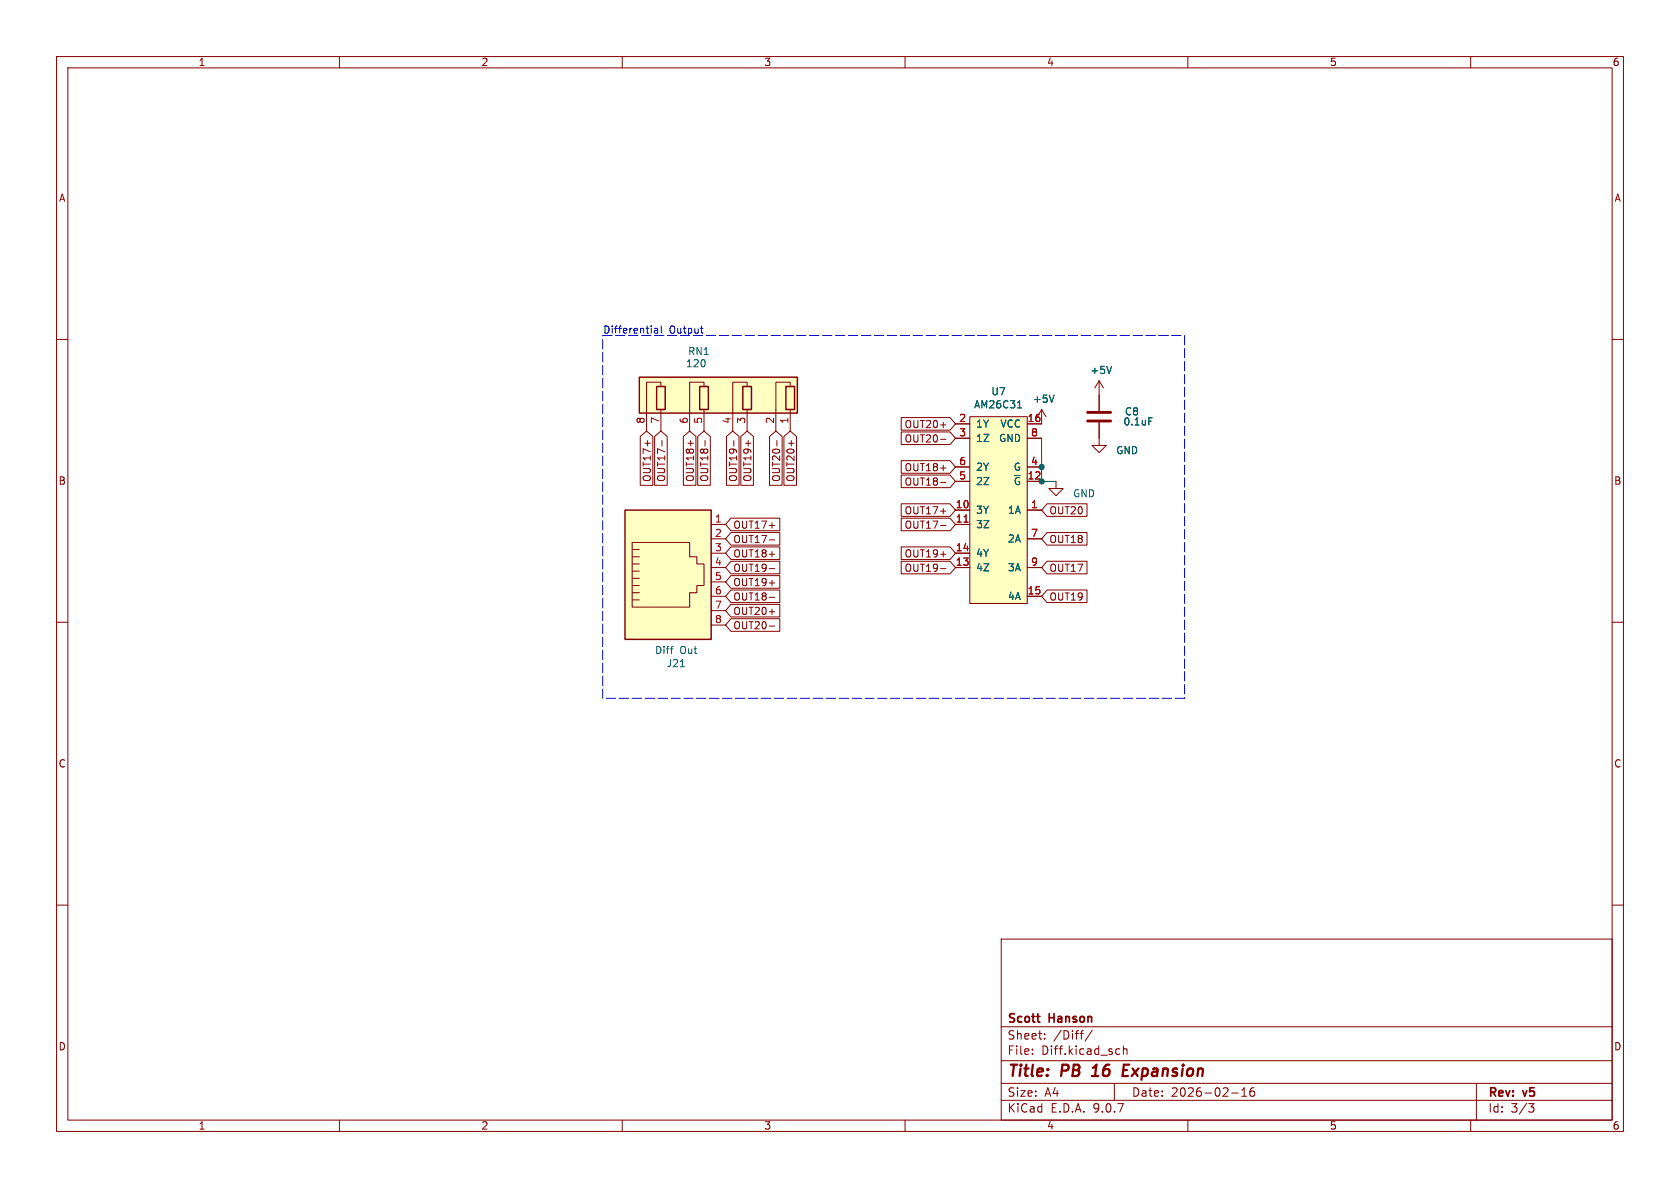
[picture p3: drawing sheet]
<svg xmlns="http://www.w3.org/2000/svg" width="297mm" height="210mm" viewBox="0 0 297 210" stroke-linecap="round" stroke-linejoin="round" font-family="sans-serif">
<g fill="none" stroke="#840000" stroke-width=".18">
<path d="M10 10h277v190h-277zM12 12h273v186h-273zM60 10v2M110 10v2M160 10v2M210 10v2M260 10v2M10 60h2M285 60h2M186.7 85.1v1.3h1.3l-1.3 1.2-1.3-1.2h1.3M10 110h2M285 110h2"/>
<path d="M10 160h2M177 166h108v32h-108zM285 160h2M60 198v2M110 198v2M160 198v2M177 194.5h108M177 191.5h108M177 187.5h108M177 181.5h108M182.5 186.3v.1M182.5 185.5v.1"/>
<path d="M184.7 183.6v.1M184.7 182.8v.1M191 182.7h.5M191.5 182.2l-.3 .1M193.1 182.1l-1.3 2M197 191.5v3M197.5 185.4l.5 .1M198 186.3l-.5 .1M198.6 185.5l.2-.1 .4 .1v.9M198.6 184.9v1.5M210 198v2M217.7 193.2h1.2"/>
<path d="M219.5 193.8h.9M219.5 192.7l.5-.4v1.5M221.7 192.3a.59 .59 0 0 0-.7 .6v.6l.1 .2 .4 .1 .2-.1 .1-.5-.1-.3h-.5l-.2 .3M260 198v2M261 191.5v6.5M270.2 195.1h1l-.5 .6 .4 .1 .1 .5-.3 .3h-.4"/>
</g>
<path d="M193 190.2h1.2M193.6 188.5l-.4 .3M198.6 189.2h.6M199.6 188.2h-.9l-.3 2h1" fill="none" stroke="#840000" stroke-width=".4"/>
<path d="M113 66.7h28v6.3h-28z" fill="#ffffc2"/>
<path d="M113 66.7h28v6.3h-28zM116.1 68.3h1.5v4.1h-1.5zM123.7 68.3h1.5v4.1h-1.5zM131.3 68.3h1.5v4.1h-1.5zM138.9 68.3h1.6v4.1h-1.6z" fill="none" stroke="#840000" stroke-width=".25"/>
<path d="M116.8 68.3v-.7h-2.5v8.6M116.8 72.4v3.8M124.5 68.3v-.7h-2.6v8.6M124.5 72.4v3.8M132.1 68.3v-.7h-2.6v8.6M132.1 72.4v3.8M139.7 68.3v-.7h-2.5v8.6M139.7 72.4v3.8" fill="none" stroke="#840000" stroke-width=".18"/>
<path d="M110.5 90.2h15.2v22.8h-15.2z" fill="#ffffc2"/>
<g fill="none" stroke="#840000" stroke-width=".18">
<path d="M184.1 72.4l-.7 1.3M184.1 72.4l.8 1.3M184.1 72.4v2.5M111.8 99.7h1.2M111.8 98.4h1.2M111.8 97.2h1.2M111.8 95.9h10.1v2.5h1.3v1.3h1.3v3.8h-1.3v1.3h-1.3v2.5h-10.1zM125.7 97.8h2.6M125.7 95.3h2.6M125.7 92.7h2.6M111.8 102.2h1.2M111.8 101h1.2"/>
<path d="M111.8 103.5h1.2M111.8 106h1.2M111.8 104.8h1.2M125.7 110.5h2.6M125.7 108h2.6M125.7 105.4h2.6M125.7 102.9h2.6M125.7 100.3h2.6"/>
</g>
<path d="M110.5 90.2h15.2v22.8h-15.2z" fill="none" stroke="#840000" stroke-width=".25"/>
<path d="M186.3 69.8l-.4 1.3M118.5 114.7h.5M118.9 114.3h.1M120.3 117.9h.7" fill="none" stroke="#006464" stroke-width=".18"/>
<path d="M171.4 73.7h10.2v33h-10.2z" fill="#ffffc2"/>
<g fill="none" stroke="#840000" stroke-width=".18">
<path d="M113.2 77.2l1.1-1 1.1 1v8.6h-2.2zM114.5 77.9v.9M115.7 77.2l1.1-1 1.2 1v8.6h-2.3zM117 77.9v.9M120.8 77.2l1.1-1 1.1 1v8.6h-2.2zM122.1 77.9v.9M123.3 77.2l1.2-1 1.1 1v8.6h-2.3zM124.6 77.9v.9M128.4 77.2l1.1-1 1.2 1v8.6h-2.3zM129.7 77.9v.9M131 77.2l1.1-1 1.1 1v8.6h-2.2zM132.3 77.9v.9"/>
<path d="M136 77.2l1.2-1 1.1 1v8.6h-2.3zM137.3 77.9v.9M138.6 77.2l1.1-1 1.1 1v8.6h-2.2zM139.9 77.9v.9M159.3 73.8h8.7l.9 1.1-.9 1.1h-8.7zM159.3 76.4h8.7l.9 1.1-.9 1.1h-8.7zM166.3 75.1h.9M166.3 77.7h.9M168.9 74.9h2.5M168.9 77.5h2.5M171.4 73.7h10.2v33h-10.2zM181.6 74.9h2.5"/>
<path d="M181.6 77.5h2.5M194.3 74.7v4h1.3l-1.3 1.3-1.3-1.3h1.3M194.3 67.3l-.8 1.3M194.3 67.3l.8 1.3M194.3 67.3v5.3M129.2 94.1h8.7v2.3h-8.7l-.9-1.1zM129.2 96.7h8.7v2.2h-8.7l-.9-1.1zM129.2 91.6h8.7v2.2h-8.7l-.9-1.1zM129.2 99.2h8.7v2.2h-8.7l-.9-1.1zM136 98h1M136 95.4h1M136 92.9h1"/>
<path d="M159.3 81.4h8.7l.9 1.2-.9 1.1h-8.7zM159.3 89.1h8.7l.9 1.1-.9 1.1h-8.7zM159.3 96.7h8.7l.9 1.1-.9 1.1h-8.7zM159.3 99.2h8.7l.9 1.1-.9 1.1h-8.7zM159.3 91.6h8.7l.9 1.1-.9 1.1h-8.7zM159.3 84h8.7l.9 1.1-.9 1.1h-8.7zM166.3 82.7h.9M166.3 90.4h.9M166.3 98h.9M166.3 92.9h.9M166.3 85.3h.9M168.9 82.6h2.5"/>
<path d="M168.9 85.1h2.5M168.9 90.2h2.5M168.9 92.7h2.5M168.9 97.8h2.5M181.6 82.6h2.5M181.6 85.1h2.5M181.6 90.2h2.5M181.6 95.3h2.5M185.1 89.1h7.1v2.2h-7.1l-1-1.1zM185.1 94.1h7.1v2.3h-7.1l-1-1.1zM185.1 99.2h7.1v2.2h-7.1l-1-1.1zM129.2 106.8h8.7v2.3h-8.7l-.9-1.1z"/>
<path d="M129.2 101.8h8.7v2.2h-8.7l-.9-1.1zM129.2 104.3h8.7v2.2h-8.7l-.9-1.1zM129.2 109.4h8.7v2.2h-8.7l-.9-1.1zM136 100.5h1M136 108.1h1M136 103.1h1M136 105.6h1M136 110.7h1M166.3 100.5h.9M168.9 100.3h2.5M181.6 100.3h2.5M181.6 105.4h2.5"/>
<path d="M185.1 104.3h7.1v2.2h-7.1l-1-1.1z"/>
</g>
<path d="M170.4 92.3h.7" fill="none" stroke="#a90000" stroke-width=".18"/>
<path d="M179.9 72.1h.7M180.1 71l.1-.2v1.3M186.3 69.8l-.4 1.3M196.5 64.8l-.4 1.2M203.1 73.9h.6" fill="none" stroke="#006464" stroke-width=".18"/>
<path d="M192.3 72.9h4M192.3 74.4h4" fill="none" stroke="#840000" stroke-width=".51"/>
<path d="M106.6 59.3h102.8M209.4 59.3v64.1M106.6 123.4v-64.1M209.4 123.4h-102.8" fill="none" stroke="#0000c2" stroke-width=".18" stroke-dasharray="1.7 .6"/>
<path d="M184.1 77.5v7.6h2.6" fill="none" stroke="#009600" stroke-width=".18"/>
<path d="M115.7 58.1h.5l.1 .8M116.3 58.4h-.5l-.1 .2 .1 .3 .5-.1M116.9 57.6v1.1l.2 .2M123.8 58h.5M124.2 58.9h.1" fill="none" stroke="#0000c2" stroke-width=".18"/>
<g fill="#009600" stroke="#009600" stroke-width=".18">
<circle cx="184.1" cy="85.1" r=".46"/>
<circle cx="184.1" cy="82.6" r=".46"/>
</g>
<g font-size="2.8" fill="#840000">
<text x="178" y="190.9">Title:</text>
<text x="187.7" y="190.9">PB</text>
<text x="194" y="190.9">16</text>
<text x="200.1" y="190.9">Expansion</text>
</g>
<g font-size="2.1" fill="#840000">
<text x="178" y="184">Sheet:</text>
<text x="178" y="181.2">Scott</text>
<text x="185.5" y="181.2">Hanson</text>
<text x="186.2" y="184">/Diff/</text>
<text x="178" y="186.7">File:</text>
<text x="184.1" y="186.7">Diff.kicad_sch</text>
<text x="178" y="196.9">KiCad</text>
<text x="178" y="194.1">Size:</text>
<text x="184.7" y="194.1">A4</text>
<text x="185.7" y="196.9">E.D.A.</text>
<text x="193.3" y="196.9">9.0.7</text>
<text x="200" y="194.1">Date:</text>
<text x="207" y="194.1">2026-02-16</text>
<text x="263" y="194.3">Rev:</text>
<text x="263" y="196.9">Id:</text>
<text x="267.1" y="196.9">3/3</text>
<text x="269.4" y="194.3">v5</text>
</g>
<g font-size="1.8" fill="#840000">
<text x="35" y="11.9">1</text>
<text x="85" y="11.9">2</text>
<text x="135" y="11.9">3</text>
<text x="185" y="11.9">4</text>
<text x="235" y="11.9">5</text>
<text x="285" y="11.9">6</text>
<text x="10.3" y="35.9">A</text>
<text x="285.3" y="35.9">A</text>
<text x="159.8" y="75.9">OUT20+</text>
<text x="159.8" y="83.5">OUT18+</text>
<text x="159.8" y="78.4">OUT20-</text>
<text x="10.3" y="85.9">B</text>
<text x="115.3" y="85.3" transform="rotate(-90 115.3 85.3)">OUT17+</text>
<text x="117.8" y="85.3" transform="rotate(-90 117.8 85.3)">OUT17-</text>
<text x="122.9" y="85.3" transform="rotate(-90 122.9 85.3)">OUT18+</text>
<text x="125.4" y="85.3" transform="rotate(-90 125.4 85.3)">OUT18-</text>
<text x="130.5" y="85.3" transform="rotate(-90 130.5 85.3)">OUT19-</text>
<text x="133" y="85.3" transform="rotate(-90 133 85.3)">OUT19+</text>
<text x="138.1" y="85.3" transform="rotate(-90 138.1 85.3)">OUT20-</text>
<text x="140.7" y="85.3" transform="rotate(-90 140.7 85.3)">OUT20+</text>
<text x="159.8" y="86">OUT18-</text>
<text x="285.3" y="85.9">B</text>
<text x="129.5" y="93.7">OUT17+</text>
<text x="159.8" y="91.1">OUT17+</text>
<text x="159.8" y="93.7">OUT17-</text>
<text x="185.4" y="91.1">OUT20</text>
<text x="129.5" y="96.2">OUT17-</text>
<text x="129.5" y="98.7">OUT18+</text>
<text x="129.5" y="101.3">OUT19-</text>
<text x="159.8" y="98.7">OUT19+</text>
<text x="159.8" y="101.3">OUT19-</text>
<text x="185.4" y="96.2">OUT18</text>
<text x="185.4" y="101.3">OUT17</text>
<text x="129.5" y="103.8">OUT19+</text>
<text x="129.5" y="106.4">OUT18-</text>
<text x="185.4" y="106.4">OUT19</text>
<text x="129.5" y="108.9">OUT20+</text>
<text x="129.5" y="111.4">OUT20-</text>
<text x="10.3" y="135.9">C</text>
<text x="285.3" y="135.9">C</text>
<text x="10.3" y="185.9">D</text>
<text x="285.3" y="185.9">D</text>
<text x="35" y="199.9">1</text>
<text x="85" y="199.9">2</text>
<text x="135" y="199.9">3</text>
<text x="185" y="199.9">4</text>
<text x="235" y="199.9">5</text>
<text x="285" y="199.9">6</text>
</g>
<g font-size="1.8" fill="#0000c2">
<text x="106.6" y="59.1">Differential</text>
<text x="118.3" y="59.1">Output</text>
</g>
<g font-size="1.8" fill="#006464">
<text x="121.2" y="65.1">120</text>
<text x="121.5" y="63">RN1</text>
<text x="175.2" y="70.1">U7</text>
<text x="182.5" y="71.4">+5V</text>
<text x="192.7" y="66.3">+5V</text>
<text x="172.1" y="72.4">AM26C31</text>
<text x="172.5" y="75.8">1Y</text>
<text x="176.8" y="75.8">VCC</text>
<text x="198.5" y="75.4">0.1uF</text>
<text x="198.8" y="73.6">C8</text>
<text x="172.5" y="78.3">1Z</text>
<text x="172.5" y="83.4">2Y</text>
<text x="176.5" y="78.3">GND</text>
<text x="179.1" y="83.4">G</text>
<text x="197.2" y="80.5">GND</text>
<text x="172.5" y="86">2Z</text>
<text x="179.1" y="86">~{G}</text>
<text x="189.6" y="88.1">GND</text>
<text x="172.5" y="91">3Y</text>
<text x="172.5" y="93.6">3Z</text>
<text x="178.1" y="91">1A</text>
<text x="172.5" y="98.7">4Y</text>
<text x="172.5" y="101.2">4Z</text>
<text x="178.1" y="96.1">2A</text>
<text x="178.1" y="101.2">3A</text>
<text x="178.1" y="106.3">4A</text>
<text x="115.7" y="115.8">Diff</text>
<text x="117.8" y="118.1">J21</text>
<text x="120.2" y="115.8">Out</text>
</g>
<g font-size="1.8" fill="#a90000">
<text x="114" y="75" transform="rotate(-90 114 75)">8</text>
<text x="116.6" y="75" transform="rotate(-90 116.6 75)">7</text>
<text x="121.7" y="75" transform="rotate(-90 121.7 75)">6</text>
<text x="124.2" y="75" transform="rotate(-90 124.2 75)">5</text>
<text x="129.3" y="75" transform="rotate(-90 129.3 75)">4</text>
<text x="131.8" y="75" transform="rotate(-90 131.8 75)">3</text>
<text x="136.9" y="75" transform="rotate(-90 136.9 75)">2</text>
<text x="139.4" y="75" transform="rotate(-90 139.4 75)">1</text>
<text x="169.5" y="74.7">2</text>
<text x="169.5" y="77.2">3</text>
<text x="181.6" y="74.7">16</text>
<text x="182.2" y="77.2">8</text>
<text x="169.5" y="82.3">6</text>
<text x="182.2" y="82.3">4</text>
<text x="168.9" y="89.9">10</text>
<text x="169.5" y="84.8">5</text>
<text x="181.6" y="84.8">12</text>
<text x="182.2" y="89.9">1</text>
<text x="126.3" y="95">2</text>
<text x="126.3" y="92.5">1</text>
<text x="168.9" y="92.5">11</text>
<text x="182.2" y="95">7</text>
<text x="126.3" y="100.1">4</text>
<text x="126.3" y="97.5">3</text>
<text x="168.9" y="97.5">14</text>
<text x="168.9" y="100.1">13</text>
<text x="182.2" y="100.1">9</text>
<text x="126.3" y="107.7">7</text>
<text x="126.3" y="105.2">6</text>
<text x="126.3" y="102.6">5</text>
<text x="181.6" y="105.2">15</text>
<text x="126.3" y="110.2">8</text>
</g>
</svg>
